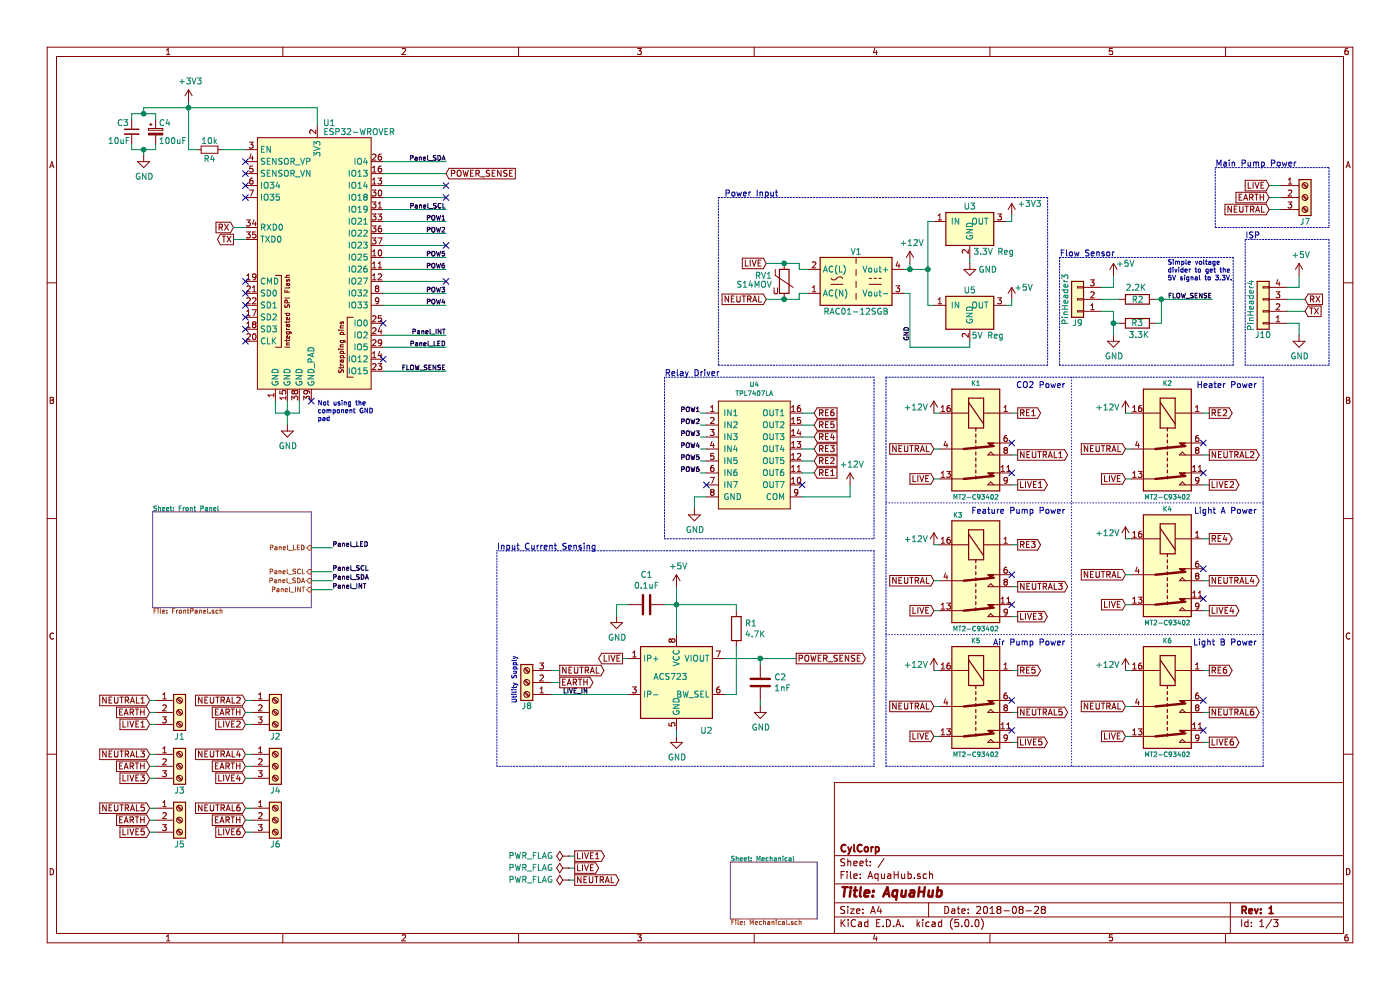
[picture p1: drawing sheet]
EESchema Schematic File Version 4
LIBS:AquaHub-cache
EELAYER 26 0
EELAYER END
$Descr A4 11693 8268
encoding utf-8
Sheet 1 3
Title "AquaHub"
Date "2018-08-28"
Rev "1"
Comp "CylCorp"
Comment1 ""
Comment2 ""
Comment3 ""
Comment4 ""
$EndDescr
$Comp
L power:GND #PWR0101
U 1 1
P 2400 3550
F 0 "#PWR0101" H 2400 3300 50  0001 C CNN
F 1 "GND" H 2405 3377 50  0000 C CNN
F 2 "" H 2400 3550 50  0001 C CNN
F 3 "" H 2400 3550 50  0001 C CNN
	1    2400 3550
	1    0    0    -1  
$EndComp
Wire Wire Line
	1575 900  1575 850 
$Comp
L power:+3V3 #PWR0102
U 1 1
P 1575 850
F 0 "#PWR0102" H 1575 700 50  0001 C CNN
F 1 "+3V3" H 1590 1023 50  0000 C CNN
F 2 "" H 1575 850 50  0001 C CNN
F 3 "" H 1575 850 50  0001 C CNN
	1    1575 850 
	1    0    0    -1  
$EndComp
$Comp
L Connector:Screw_Terminal_01x03 J8
U 1 1
P 4400 5700
F 0 "J8" H 4400 5900 50  0000 C CNN
F 1 "Screw_Terminal" H 4480 5651 50  0001 L CNN
F 2 "AquaFootprints:weidmuller_pm-5.08-3-way" H 4400 5700 50  0001 C CNN
F 3 "~" H 4400 5700 50  0001 C CNN
	1    4400 5700
	-1   0    0    1   
$EndComp
Wire Wire Line
	5200 5500 5250 5500
$Comp
L power:GND #PWR03
U 1 1
P 5650 6150
F 0 "#PWR03" H 5650 5900 50  0001 C CNN
F 1 "GND" H 5655 5977 50  0000 C CNN
F 2 "" H 5650 6150 50  0001 C CNN
F 3 "" H 5650 6150 50  0001 C CNN
	1    5650 6150
	1    0    0    -1  
$EndComp
$Comp
L power:+5V #PWR02
U 1 1
P 5650 4900
F 0 "#PWR02" H 5650 4750 50  0001 C CNN
F 1 "+5V" H 5665 5073 50  0000 C CNN
F 2 "" H 5650 4900 50  0001 C CNN
F 3 "" H 5650 4900 50  0001 C CNN
	1    5650 4900
	1    0    0    -1  
$EndComp
Text GLabel 6650 5500 2    50   Output ~ 0
POWER_SENSE
Wire Wire Line
	6650 5500 6350 5500
Wire Wire Line
	6150 5800 6050 5800
$Comp
L Sensor_Current:ACS723xLCTR-05AB U2
U 1 1
P 5650 5700
F 0 "U2" H 5900 5300 50  0000 C CNN
F 1 "ACS723" H 5600 5750 50  0000 C CNN
F 2 "Package_SO:SOIC-8_3.9x4.9mm_P1.27mm" H 5750 5350 50  0001 L CIN
F 3 "http://www.allegromicro.com/~/media/Files/Datasheets/ACS723-Datasheet.ashx?la=en" H 5650 5700 50  0001 C CNN
	1    5650 5700
	1    0    0    -1  
$EndComp
Wire Wire Line
	5650 6100 5650 6150
$Comp
L Device:C C2
U 1 1
P 6350 5700
F 0 "C2" H 6465 5746 50  0000 L CNN
F 1 "1nF" H 6465 5655 50  0000 L CNN
F 2 "Capacitor_SMD:C_0805_2012Metric_Pad1.15x1.40mm_HandSolder" H 6388 5550 50  0001 C CNN
F 3 "~" H 6350 5700 50  0001 C CNN
	1    6350 5700
	1    0    0    -1  
$EndComp
Wire Wire Line
	6350 5850 6350 5900
$Comp
L power:GND #PWR04
U 1 1
P 6350 5900
F 0 "#PWR04" H 6350 5650 50  0001 C CNN
F 1 "GND" H 6355 5727 50  0000 C CNN
F 2 "" H 6350 5900 50  0001 C CNN
F 3 "" H 6350 5900 50  0001 C CNN
	1    6350 5900
	1    0    0    -1  
$EndComp
Wire Wire Line
	6350 5550 6350 5500
Connection ~ 6350 5500
Wire Wire Line
	6350 5500 6050 5500
$Comp
L Device:C C1
U 1 1
P 5400 5050
F 0 "C1" V 5148 5050 50  0000 C CNN
F 1 "0.1uF" V 5239 5050 50  0000 C CNN
F 2 "Capacitor_SMD:C_0805_2012Metric_Pad1.15x1.40mm_HandSolder" H 5438 4900 50  0001 C CNN
F 3 "~" H 5400 5050 50  0001 C CNN
	1    5400 5050
	0    1    1    0   
$EndComp
$Comp
L power:GND #PWR01
U 1 1
P 5150 5150
F 0 "#PWR01" H 5150 4900 50  0001 C CNN
F 1 "GND" H 5155 4977 50  0000 C CNN
F 2 "" H 5150 5150 50  0001 C CNN
F 3 "" H 5150 5150 50  0001 C CNN
	1    5150 5150
	1    0    0    -1  
$EndComp
Connection ~ 5650 5050
Wire Wire Line
	5650 5050 5650 4900
$Comp
L Device:R R1
U 1 1
P 6150 5250
F 0 "R1" H 6220 5296 50  0000 L CNN
F 1 "4.7K" H 6220 5205 50  0000 L CNN
F 2 "Resistor_SMD:R_0805_2012Metric_Pad1.15x1.40mm_HandSolder" V 6080 5250 50  0001 C CNN
F 3 "~" H 6150 5250 50  0001 C CNN
	1    6150 5250
	1    0    0    -1  
$EndComp
Wire Wire Line
	6150 5800 6150 5400
Wire Wire Line
	6150 5100 6150 5050
Wire Wire Line
	6150 5050 5650 5050
Text GLabel 5200 5500 0    50   Output ~ 0
LIVE
Text Notes 10500 3250 2    50   ~ 0
Heater Power
Text Notes 10500 4300 2    50   ~ 0
Light A Power
Text Notes 10500 5400 2    50   ~ 0
Light B Power
Text Notes 8900 5400 2    50   ~ 0
Air Pump Power
Wire Notes Line style dotted
	8950 3150 8950 6400
Wire Notes Line
	10550 3150 10550 6400
$Comp
L Connector:Screw_Terminal_01x03 J2
U 1 1
P 2300 5950
F 0 "J2" H 2300 5750 50  0000 C CNN
F 1 "Screw_Terminal" H 2100 5750 50  0001 L CNN
F 2 "AquaFootprints:weidmuller_pm-5.08-3-way" H 2300 5950 50  0001 C CNN
F 3 "~" H 2300 5950 50  0001 C CNN
	1    2300 5950
	1    0    0    -1  
$EndComp
Text Notes 8900 3250 2    50   ~ 0
CO2 Power
Text Notes 8900 4300 2    50   ~ 0
Feature Pump Power
Wire Notes Line style dotted
	7400 5300 10550 5300
Wire Notes Line
	7400 3150 10550 3150
Wire Notes Line
	7400 3150 7400 6400
Text GLabel 7800 4000 0    50   Input ~ 0
LIVE
Wire Wire Line
	5550 5050 5650 5050
Wire Wire Line
	5650 5050 5650 5300
Wire Wire Line
	5250 5050 5150 5050
Wire Wire Line
	5150 5050 5150 5150
Wire Notes Line
	4150 4600 7300 4600
Wire Notes Line
	7300 4600 7300 6400
Wire Notes Line
	4150 6400 4150 4600
Text Notes 4150 4600 0    50   ~ 0
Input Current Sensing
Text GLabel 4675 5700 2    50   Output ~ 0
EARTH
Text GLabel 4675 5600 2    50   Output ~ 0
NEUTRAL
$Comp
L Connector_Generic:Conn_01x04 J10
U 1 1
P 10550 2600
F 0 "J10" H 10550 2800 50  0000 C CNN
F 1 "PinHeader4" V 10650 2550 50  0000 C CNN
F 2 "Connector_PinHeader_2.54mm:PinHeader_1x04_P2.54mm_Vertical" H 10550 2600 50  0001 C CNN
F 3 "~" H 10550 2600 50  0001 C CNN
	1    10550 2600
	-1   0    0    1   
$EndComp
Wire Wire Line
	10750 2700 10850 2700
Wire Wire Line
	10850 2700 10850 2800
Wire Wire Line
	10750 2400 10850 2400
Wire Wire Line
	10850 2400 10850 2300
Wire Wire Line
	10750 2500 10900 2500
Wire Wire Line
	10750 2600 10900 2600
$Comp
L power:GND #PWR0109
U 1 1
P 10850 2800
F 0 "#PWR0109" H 10850 2550 50  0001 C CNN
F 1 "GND" H 10855 2627 50  0000 C CNN
F 2 "" H 10850 2800 50  0001 C CNN
F 3 "" H 10850 2800 50  0001 C CNN
	1    10850 2800
	1    0    0    -1  
$EndComp
$Comp
L power:+5V #PWR0110
U 1 1
P 10850 2300
F 0 "#PWR0110" H 10850 2150 50  0001 C CNN
F 1 "+5V" H 10865 2473 50  0000 C CNN
F 2 "" H 10850 2300 50  0001 C CNN
F 3 "" H 10850 2300 50  0001 C CNN
	1    10850 2300
	1    0    0    -1  
$EndComp
Text GLabel 10900 2600 2    50   Input ~ 0
TX
Text GLabel 10900 2500 2    50   Input ~ 0
RX
Text GLabel 1950 2000 0    50   Output ~ 0
TX
Text GLabel 1950 1900 0    50   Input ~ 0
RX
Wire Notes Line
	10400 2000 11100 2000
Wire Notes Line
	11100 2000 11100 3050
Wire Notes Line
	11100 3050 10400 3050
Wire Notes Line
	10400 3050 10400 2000
Text Notes 10400 2000 0    50   ~ 0
ISP
$Comp
L Connector_Generic:Conn_01x03 J9
U 1 1
P 9000 2500
F 0 "J9" H 9000 2700 50  0000 C CNN
F 1 "PinHeader3" V 9100 2500 50  0000 C CNN
F 2 "Connector_PinHeader_2.54mm:PinHeader_1x03_P2.54mm_Vertical" H 9000 2500 50  0001 C CNN
F 3 "~" H 9000 2500 50  0001 C CNN
	1    9000 2500
	-1   0    0    1   
$EndComp
Wire Wire Line
	9200 2400 9300 2400
Wire Wire Line
	9300 2400 9300 2300
Wire Wire Line
	9200 2600 9300 2600
Wire Wire Line
	9200 2500 9350 2500
$Comp
L power:+5V #PWR05
U 1 1
P 9300 2300
F 0 "#PWR05" H 9300 2150 50  0001 C CNN
F 1 "+5V" H 9400 2400 50  0000 C CNN
F 2 "" H 9300 2300 50  0001 C CNN
F 3 "" H 9300 2300 50  0001 C CNN
	1    9300 2300
	1    0    0    -1  
$EndComp
$Comp
L power:GND #PWR06
U 1 1
P 9300 2800
F 0 "#PWR06" H 9300 2550 50  0001 C CNN
F 1 "GND" H 9305 2627 50  0000 C CNN
F 2 "" H 9300 2800 50  0001 C CNN
F 3 "" H 9300 2800 50  0001 C CNN
	1    9300 2800
	1    0    0    -1  
$EndComp
Wire Notes Line
	8850 2150 10300 2150
Wire Notes Line
	10300 2150 10300 3050
Wire Notes Line
	10300 3050 8850 3050
Wire Notes Line
	8850 3050 8850 2150
Text Notes 8850 2150 0    50   ~ 0
Flow Sensor
$Comp
L Device:R R2
U 1 1
P 9500 2500
F 0 "R2" V 9500 2450 50  0000 L CNN
F 1 "2.2K" V 9400 2400 50  0000 L CNN
F 2 "Resistor_SMD:R_0805_2012Metric_Pad1.15x1.40mm_HandSolder" V 9430 2500 50  0001 C CNN
F 3 "~" H 9500 2500 50  0001 C CNN
	1    9500 2500
	0    1    1    0   
$EndComp
$Comp
L Device:R R3
U 1 1
P 9500 2700
F 0 "R3" V 9500 2650 50  0000 L CNN
F 1 "3.3K" V 9400 2600 50  0000 L CNN
F 2 "Resistor_SMD:R_0805_2012Metric_Pad1.15x1.40mm_HandSolder" V 9430 2700 50  0001 C CNN
F 3 "~" H 9500 2700 50  0001 C CNN
	1    9500 2700
	0    -1   -1   0   
$EndComp
Wire Wire Line
	9300 2600 9300 2700
Wire Wire Line
	9650 2500 9700 2500
Wire Wire Line
	9700 2500 9700 2700
Wire Wire Line
	9700 2700 9650 2700
Connection ~ 9700 2500
Wire Wire Line
	9700 2500 10125 2500
Wire Wire Line
	9350 2700 9300 2700
Connection ~ 9300 2700
Wire Wire Line
	9300 2700 9300 2800
$Comp
L Converter_ACDC:RAC01-05SGB V1
U 1 1
P 7150 2350
F 0 "V1" H 7150 2600 50  0000 C CNN
F 1 "RAC01-12SGB" H 7150 2100 50  0000 C CNN
F 2 "Converter_ACDC:Converter_ACDC_RECOM_RAC01-xxSGB_THT" H 7000 2350 50  0001 C CNN
F 3 "" H 7000 2350 50  0001 C CNN
	1    7150 2350
	1    0    0    -1  
$EndComp
$Comp
L power:+5V #PWR07
U 1 1
P 8450 2500
F 0 "#PWR07" H 8450 2350 50  0001 C CNN
F 1 "+5V" H 8550 2600 50  0000 C CNN
F 2 "" H 8450 2500 50  0001 C CNN
F 3 "" H 8450 2500 50  0001 C CNN
	1    8450 2500
	1    0    0    -1  
$EndComp
Wire Notes Line
	8750 1650 8750 3050
Wire Notes Line
	8750 3050 6000 3050
Wire Notes Line
	6000 3050 6000 1650
Wire Notes Line
	6000 1650 8750 1650
Text Notes 6050 1650 0    50   ~ 0
Power Input
$Comp
L power:+3V3 #PWR09
U 1 1
P 8450 1800
F 0 "#PWR09" H 8450 1650 50  0001 C CNN
F 1 "+3V3" H 8600 1900 50  0000 C CNN
F 2 "" H 8450 1800 50  0001 C CNN
F 3 "" H 8450 1800 50  0001 C CNN
	1    8450 1800
	1    0    0    -1  
$EndComp
Text GLabel 3725 1450 2    50   Input ~ 0
POWER_SENSE
$Comp
L Connector:Screw_Terminal_01x03 J7
U 1 1
P 10900 1650
F 0 "J7" H 10900 1450 50  0000 C CNN
F 1 "Screw_Terminal" H 10700 1450 50  0001 L CNN
F 2 "AquaFootprints:weidmuller_pm-5.08-3-way" H 10900 1650 50  0001 C CNN
F 3 "~" H 10900 1650 50  0001 C CNN
	1    10900 1650
	1    0    0    -1  
$EndComp
Wire Wire Line
	10600 1750 10700 1750
Wire Wire Line
	10700 1650 10600 1650
Wire Wire Line
	10700 1550 10600 1550
Text GLabel 10600 1550 0    50   Input ~ 0
LIVE
Text GLabel 10600 1650 0    50   Input ~ 0
EARTH
Text GLabel 10600 1750 0    50   Input ~ 0
NEUTRAL
Wire Notes Line
	10150 1400 11100 1400
Wire Notes Line
	11100 1400 11100 1900
Wire Notes Line
	11100 1900 10150 1900
Wire Notes Line
	10150 1900 10150 1400
Text Notes 10150 1400 0    50   ~ 0
Main Pump Power
Text Notes 9750 2350 0    39   ~ 0
Simple voltage\ndivider to get the\n5V signal to 3.3V.
Text Notes 4325 5875 1    39   ~ 0
Utility Supply
Text Notes 2650 3525 0    39   ~ 0
Not using the\ncomponent GND\npad
$Comp
L AquaParts:TPL7407LA U4
U 1 1
P 6300 3800
F 0 "U4" H 6300 4391 39  0000 C CNN
F 1 "TPL7407LA" H 6300 4316 39  0000 C CNN
F 2 "Package_SO:SOIC-16_3.9x9.9mm_P1.27mm" H 6150 4050 39  0001 C CNN
F 3 "" H 6150 4050 39  0001 C CNN
	1    6300 3800
	1    0    0    -1  
$EndComp
$Comp
L power:+12V #PWR012
U 1 1
P 7800 3450
F 0 "#PWR012" H 7800 3300 50  0001 C CNN
F 1 "+12V" H 7650 3500 50  0000 C CNN
F 2 "" H 7800 3450 50  0001 C CNN
F 3 "" H 7800 3450 50  0001 C CNN
	1    7800 3450
	1    0    0    -1  
$EndComp
Wire Wire Line
	5900 4150 5800 4150
Wire Wire Line
	5800 4150 5800 4250
$Comp
L power:GND #PWR010
U 1 1
P 5800 4250
F 0 "#PWR010" H 5800 4000 50  0001 C CNN
F 1 "GND" H 5805 4077 50  0000 C CNN
F 2 "" H 5800 4250 50  0001 C CNN
F 3 "" H 5800 4250 50  0001 C CNN
	1    5800 4250
	1    0    0    -1  
$EndComp
Wire Wire Line
	5850 3450 5900 3450
Wire Wire Line
	5850 3550 5900 3550
Wire Wire Line
	5850 3650 5900 3650
Wire Wire Line
	5850 3750 5900 3750
Wire Wire Line
	5850 3850 5900 3850
Wire Wire Line
	5850 3950 5900 3950
Text GLabel 6800 3950 2    50   Input ~ 0
RE1
Text GLabel 6800 3850 2    50   Input ~ 0
RE2
Text GLabel 6800 3750 2    50   Input ~ 0
RE3
Text GLabel 6800 3650 2    50   Input ~ 0
RE4
Text GLabel 6800 3550 2    50   Input ~ 0
RE5
Text GLabel 6800 3450 2    50   Input ~ 0
RE6
Wire Wire Line
	6700 3450 6800 3450
Wire Wire Line
	6800 3550 6700 3550
Wire Wire Line
	6700 3650 6800 3650
Wire Wire Line
	6800 3750 6700 3750
Wire Wire Line
	6700 3850 6800 3850
Wire Wire Line
	6800 3950 6700 3950
Text GLabel 8500 3450 2    50   Output ~ 0
RE1
Wire Wire Line
	7850 4000 7800 4000
NoConn ~ 6700 4050
NoConn ~ 5900 4050
Wire Wire Line
	6700 4150 7100 4150
Wire Wire Line
	7100 4150 7100 4050
$Comp
L power:+12V #PWR011
U 1 1
P 7100 4050
F 0 "#PWR011" H 7100 3900 50  0001 C CNN
F 1 "+12V" H 7115 4223 50  0000 C CNN
F 2 "" H 7100 4050 50  0001 C CNN
F 3 "" H 7100 4050 50  0001 C CNN
	1    7100 4050
	1    0    0    -1  
$EndComp
Wire Notes Line
	5550 3150 5550 4500
Wire Notes Line
	5550 4500 7300 4500
Wire Notes Line
	7300 4500 7300 3150
Wire Notes Line
	7300 3150 5550 3150
Text Notes 5550 3150 0    50   ~ 0
Relay Driver
$Comp
L power:+12V #PWR0103
U 1 1
P 7600 2200
F 0 "#PWR0103" H 7600 2050 50  0001 C CNN
F 1 "+12V" H 7615 2373 50  0000 C CNN
F 2 "" H 7600 2200 50  0001 C CNN
F 3 "" H 7600 2200 50  0001 C CNN
	1    7600 2200
	1    0    0    -1  
$EndComp
$Comp
L AquaParts:5V-Reg U5
U 1 1
P 8100 2650
F 0 "U5" H 8100 2850 50  0000 C BNN
F 1 "5V Reg" H 8250 2500 50  0000 C CNN
F 2 "Converter_DCDC:Converter_DCDC_RECOM_R-78E-0.5_THT" H 8150 2400 50  0001 L CIN
F 3 "https://www.recom-power.com/pdf/Innoline/R-78Exx-0.5.pdf" H 8100 2650 50  0001 C CNN
	1    8100 2650
	1    0    0    -1  
$EndComp
Wire Wire Line
	7750 2550 7800 2550
Wire Wire Line
	7750 2250 7750 2550
Wire Wire Line
	7600 2250 7750 2250
Wire Wire Line
	8100 2200 8100 2150
$Comp
L power:GND #PWR0105
U 1 1
P 8100 2200
F 0 "#PWR0105" H 8100 1950 50  0001 C CNN
F 1 "GND" H 8250 2150 50  0000 C CNN
F 2 "" H 8100 2200 50  0001 C CNN
F 3 "" H 8100 2200 50  0001 C CNN
	1    8100 2200
	1    0    0    -1  
$EndComp
Wire Wire Line
	8100 2900 8100 2850
Wire Wire Line
	8400 2550 8450 2550
Wire Wire Line
	8450 2550 8450 2500
Wire Wire Line
	8450 1800 8450 1850
Wire Wire Line
	8450 1850 8400 1850
$Comp
L AquaParts:3.3V-Reg U3
U 1 1
P 8100 1950
F 0 "U3" H 8100 2150 50  0000 C BNN
F 1 "3.3V Reg" H 8300 1800 50  0000 C CNN
F 2 "Package_TO_SOT_SMD:SOT-223-3_TabPin2" H 8100 2150 50  0001 C CNN
F 3 "http://www.diodes.com/datasheets/AP1117.pdf" H 8200 1700 50  0001 C CNN
	1    8100 1950
	1    0    0    -1  
$EndComp
Wire Wire Line
	7750 2250 7750 1850
Wire Wire Line
	7750 1850 7800 1850
Connection ~ 7750 2250
Wire Notes Line
	7300 6400 4150 6400
Wire Notes Line
	7400 6400 10550 6400
Wire Wire Line
	7800 3450 7850 3450
Wire Wire Line
	7600 2200 7600 2250
Text GLabel 4800 7150 2    50   Output ~ 0
LIVE1
$Comp
L power:PWR_FLAG #FLG0101
U 1 1
P 4750 7150
F 0 "#FLG0101" H 4750 7225 50  0001 C CNN
F 1 "PWR_FLAG" V 4750 7278 50  0000 L CNN
F 2 "" H 4750 7150 50  0001 C CNN
F 3 "~" H 4750 7150 50  0001 C CNN
	1    4750 7150
	0    -1   -1   0   
$EndComp
Wire Wire Line
	4800 7150 4750 7150
Text GLabel 4800 7350 2    50   Output ~ 0
NEUTRAL
$Comp
L power:PWR_FLAG #FLG0102
U 1 1
P 4750 7350
F 0 "#FLG0102" H 4750 7425 50  0001 C CNN
F 1 "PWR_FLAG" V 4750 7478 50  0000 L CNN
F 2 "" H 4750 7350 50  0001 C CNN
F 3 "~" H 4750 7350 50  0001 C CNN
	1    4750 7350
	0    -1   -1   0   
$EndComp
Wire Wire Line
	4750 7350 4800 7350
Text GLabel 6400 2200 0    50   Input ~ 0
LIVE
Text GLabel 6400 2500 0    50   Input ~ 0
NEUTRAL
$Comp
L AquaParts:MT2-C93402 K1
U 1 1
P 8150 3800
F 0 "K1" H 8150 4400 39  0000 C CNN
F 1 "MT2-C93402" H 8150 3450 39  0000 C CNN
F 2 "AquaFootprints:MT2-C93400" H 9350 3750 39  0001 C CNN
F 3 "" H 9350 3750 39  0001 C CNN
	1    8150 3800
	1    0    0    -1  
$EndComp
Wire Wire Line
	8450 4050 8500 4050
Wire Wire Line
	8450 3450 8500 3450
Wire Wire Line
	8500 3800 8450 3800
NoConn ~ 8450 3950
NoConn ~ 8450 3700
Text GLabel 7800 3750 0    50   Input ~ 0
NEUTRAL
Text GLabel 2050 5850 0    50   Input ~ 0
NEUTRAL2
Text GLabel 2050 5950 0    50   Input ~ 0
EARTH
Text GLabel 2050 6050 0    50   Input ~ 0
LIVE2
Wire Wire Line
	2100 5850 2050 5850
Wire Wire Line
	2100 5950 2050 5950
Wire Wire Line
	2050 6050 2100 6050
$Comp
L Connector:Screw_Terminal_01x03 J4
U 1 1
P 2300 6400
F 0 "J4" H 2300 6200 50  0000 C CNN
F 1 "Screw_Terminal" H 2100 6200 50  0001 L CNN
F 2 "AquaFootprints:weidmuller_pm-5.08-3-way" H 2300 6400 50  0001 C CNN
F 3 "~" H 2300 6400 50  0001 C CNN
	1    2300 6400
	1    0    0    -1  
$EndComp
Text GLabel 2050 6300 0    50   Input ~ 0
NEUTRAL4
Text GLabel 2050 6400 0    50   Input ~ 0
EARTH
Text GLabel 2050 6500 0    50   Input ~ 0
LIVE4
Wire Wire Line
	2100 6300 2050 6300
Wire Wire Line
	2100 6400 2050 6400
Wire Wire Line
	2050 6500 2100 6500
$Comp
L Connector:Screw_Terminal_01x03 J6
U 1 1
P 2300 6850
F 0 "J6" H 2300 6650 50  0000 C CNN
F 1 "Screw_Terminal" H 2100 6650 50  0001 L CNN
F 2 "AquaFootprints:weidmuller_pm-5.08-3-way" H 2300 6850 50  0001 C CNN
F 3 "~" H 2300 6850 50  0001 C CNN
	1    2300 6850
	1    0    0    -1  
$EndComp
Text GLabel 2050 6750 0    50   Input ~ 0
NEUTRAL6
Text GLabel 2050 6850 0    50   Input ~ 0
EARTH
Text GLabel 2050 6950 0    50   Input ~ 0
LIVE6
Wire Wire Line
	2100 6750 2050 6750
Wire Wire Line
	2100 6850 2050 6850
Wire Wire Line
	2050 6950 2100 6950
$Comp
L Connector:Screw_Terminal_01x03 J1
U 1 1
P 1500 5950
F 0 "J1" H 1500 5750 50  0000 C CNN
F 1 "Screw_Terminal" H 1300 5750 50  0001 L CNN
F 2 "AquaFootprints:weidmuller_pm-5.08-3-way" H 1500 5950 50  0001 C CNN
F 3 "~" H 1500 5950 50  0001 C CNN
	1    1500 5950
	1    0    0    -1  
$EndComp
Text GLabel 1250 5850 0    50   Input ~ 0
NEUTRAL1
Text GLabel 1250 5950 0    50   Input ~ 0
EARTH
Text GLabel 1250 6050 0    50   Input ~ 0
LIVE1
Wire Wire Line
	1300 5850 1250 5850
Wire Wire Line
	1300 5950 1250 5950
Wire Wire Line
	1250 6050 1300 6050
$Comp
L Connector:Screw_Terminal_01x03 J3
U 1 1
P 1500 6400
F 0 "J3" H 1500 6200 50  0000 C CNN
F 1 "Screw_Terminal" H 1300 6200 50  0001 L CNN
F 2 "AquaFootprints:weidmuller_pm-5.08-3-way" H 1500 6400 50  0001 C CNN
F 3 "~" H 1500 6400 50  0001 C CNN
	1    1500 6400
	1    0    0    -1  
$EndComp
Text GLabel 1250 6300 0    50   Input ~ 0
NEUTRAL3
Text GLabel 1250 6400 0    50   Input ~ 0
EARTH
Text GLabel 1250 6500 0    50   Input ~ 0
LIVE3
Wire Wire Line
	1300 6300 1250 6300
Wire Wire Line
	1300 6400 1250 6400
Wire Wire Line
	1250 6500 1300 6500
$Comp
L Connector:Screw_Terminal_01x03 J5
U 1 1
P 1500 6850
F 0 "J5" H 1500 6650 50  0000 C CNN
F 1 "Screw_Terminal" H 1300 6650 50  0001 L CNN
F 2 "AquaFootprints:weidmuller_pm-5.08-3-way" H 1500 6850 50  0001 C CNN
F 3 "~" H 1500 6850 50  0001 C CNN
	1    1500 6850
	1    0    0    -1  
$EndComp
Text GLabel 1250 6750 0    50   Input ~ 0
NEUTRAL5
Text GLabel 1250 6850 0    50   Input ~ 0
EARTH
Text GLabel 1250 6950 0    50   Input ~ 0
LIVE5
Wire Wire Line
	1300 6750 1250 6750
Wire Wire Line
	1300 6850 1250 6850
Wire Wire Line
	1250 6950 1300 6950
Text GLabel 8500 3800 2    50   Output ~ 0
NEUTRAL1
Text GLabel 8500 4050 2    50   Output ~ 0
LIVE1
Wire Wire Line
	7850 3750 7800 3750
Wire Notes Line style dotted
	7400 4200 10550 4200
Text GLabel 9400 4000 0    50   Input ~ 0
LIVE
$Comp
L power:+12V #PWR014
U 1 1
P 9400 3450
F 0 "#PWR014" H 9400 3300 50  0001 C CNN
F 1 "+12V" H 9250 3500 50  0000 C CNN
F 2 "" H 9400 3450 50  0001 C CNN
F 3 "" H 9400 3450 50  0001 C CNN
	1    9400 3450
	1    0    0    -1  
$EndComp
Text GLabel 10100 3450 2    50   Output ~ 0
RE2
Wire Wire Line
	9450 4000 9400 4000
Wire Wire Line
	9400 3450 9450 3450
$Comp
L AquaParts:MT2-C93402 K2
U 1 1
P 9750 3800
F 0 "K2" H 9750 4400 39  0000 C CNN
F 1 "MT2-C93402" H 9750 3450 39  0000 C CNN
F 2 "AquaFootprints:MT2-C93400" H 10950 3750 39  0001 C CNN
F 3 "" H 10950 3750 39  0001 C CNN
	1    9750 3800
	1    0    0    -1  
$EndComp
Wire Wire Line
	10050 4050 10100 4050
Wire Wire Line
	10050 3450 10100 3450
Wire Wire Line
	10100 3800 10050 3800
NoConn ~ 10050 3950
NoConn ~ 10050 3700
Text GLabel 9400 3750 0    50   Input ~ 0
NEUTRAL
Text GLabel 10100 3800 2    50   Output ~ 0
NEUTRAL2
Text GLabel 10100 4050 2    50   Output ~ 0
LIVE2
Wire Wire Line
	9450 3750 9400 3750
Text GLabel 7800 5100 0    50   Input ~ 0
LIVE
$Comp
L power:+12V #PWR08
U 1 1
P 7800 4550
F 0 "#PWR08" H 7800 4400 50  0001 C CNN
F 1 "+12V" H 7650 4600 50  0000 C CNN
F 2 "" H 7800 4550 50  0001 C CNN
F 3 "" H 7800 4550 50  0001 C CNN
	1    7800 4550
	1    0    0    -1  
$EndComp
Text GLabel 8500 4550 2    50   Output ~ 0
RE3
Wire Wire Line
	7850 5100 7800 5100
Wire Wire Line
	7800 4550 7850 4550
$Comp
L AquaParts:MT2-C93402 K3
U 1 1
P 8150 4900
F 0 "K3" H 8000 5500 39  0000 C CNN
F 1 "MT2-C93402" H 8150 4550 39  0000 C CNN
F 2 "AquaFootprints:MT2-C93400" H 9350 4850 39  0001 C CNN
F 3 "" H 9350 4850 39  0001 C CNN
	1    8150 4900
	1    0    0    -1  
$EndComp
Wire Wire Line
	8450 5150 8500 5150
Wire Wire Line
	8450 4550 8500 4550
Wire Wire Line
	8500 4900 8450 4900
NoConn ~ 8450 5050
NoConn ~ 8450 4800
Text GLabel 7800 4850 0    50   Input ~ 0
NEUTRAL
Text GLabel 8500 4900 2    50   Output ~ 0
NEUTRAL3
Text GLabel 8500 5150 2    50   Output ~ 0
LIVE3
Wire Wire Line
	7850 4850 7800 4850
Text GLabel 9400 5050 0    50   Input ~ 0
LIVE
$Comp
L power:+12V #PWR015
U 1 1
P 9400 4500
F 0 "#PWR015" H 9400 4350 50  0001 C CNN
F 1 "+12V" H 9250 4550 50  0000 C CNN
F 2 "" H 9400 4500 50  0001 C CNN
F 3 "" H 9400 4500 50  0001 C CNN
	1    9400 4500
	1    0    0    -1  
$EndComp
Text GLabel 10100 4500 2    50   Output ~ 0
RE4
Wire Wire Line
	9450 5050 9400 5050
Wire Wire Line
	9400 4500 9450 4500
$Comp
L AquaParts:MT2-C93402 K4
U 1 1
P 9750 4850
F 0 "K4" H 9750 5450 39  0000 C CNN
F 1 "MT2-C93402" H 9750 4500 39  0000 C CNN
F 2 "AquaFootprints:MT2-C93400" H 10950 4800 39  0001 C CNN
F 3 "" H 10950 4800 39  0001 C CNN
	1    9750 4850
	1    0    0    -1  
$EndComp
Wire Wire Line
	10050 5100 10100 5100
Wire Wire Line
	10050 4500 10100 4500
Wire Wire Line
	10100 4850 10050 4850
NoConn ~ 10050 5000
NoConn ~ 10050 4750
Text GLabel 9400 4800 0    50   Input ~ 0
NEUTRAL
Text GLabel 10100 4850 2    50   Output ~ 0
NEUTRAL4
Text GLabel 10100 5100 2    50   Output ~ 0
LIVE4
Wire Wire Line
	9450 4800 9400 4800
Text GLabel 7800 6150 0    50   Input ~ 0
LIVE
$Comp
L power:+12V #PWR013
U 1 1
P 7800 5600
F 0 "#PWR013" H 7800 5450 50  0001 C CNN
F 1 "+12V" H 7650 5650 50  0000 C CNN
F 2 "" H 7800 5600 50  0001 C CNN
F 3 "" H 7800 5600 50  0001 C CNN
	1    7800 5600
	1    0    0    -1  
$EndComp
Text GLabel 8500 5600 2    50   Output ~ 0
RE5
Wire Wire Line
	7850 6150 7800 6150
Wire Wire Line
	7800 5600 7850 5600
$Comp
L AquaParts:MT2-C93402 K5
U 1 1
P 8150 5950
F 0 "K5" H 8150 6550 39  0000 C CNN
F 1 "MT2-C93402" H 8150 5600 39  0000 C CNN
F 2 "AquaFootprints:MT2-C93400" H 9350 5900 39  0001 C CNN
F 3 "" H 9350 5900 39  0001 C CNN
	1    8150 5950
	1    0    0    -1  
$EndComp
Wire Wire Line
	8450 6200 8500 6200
Wire Wire Line
	8450 5600 8500 5600
Wire Wire Line
	8500 5950 8450 5950
NoConn ~ 8450 6100
NoConn ~ 8450 5850
Text GLabel 7800 5900 0    50   Input ~ 0
NEUTRAL
Text GLabel 8500 5950 2    50   Output ~ 0
NEUTRAL5
Text GLabel 8500 6200 2    50   Output ~ 0
LIVE5
Wire Wire Line
	7850 5900 7800 5900
Text GLabel 9400 6150 0    50   Input ~ 0
LIVE
$Comp
L power:+12V #PWR016
U 1 1
P 9400 5600
F 0 "#PWR016" H 9400 5450 50  0001 C CNN
F 1 "+12V" H 9250 5650 50  0000 C CNN
F 2 "" H 9400 5600 50  0001 C CNN
F 3 "" H 9400 5600 50  0001 C CNN
	1    9400 5600
	1    0    0    -1  
$EndComp
Text GLabel 10100 5600 2    50   Output ~ 0
RE6
Wire Wire Line
	9450 6150 9400 6150
Wire Wire Line
	9400 5600 9450 5600
$Comp
L AquaParts:MT2-C93402 K6
U 1 1
P 9750 5950
F 0 "K6" H 9750 6550 39  0000 C CNN
F 1 "MT2-C93402" H 9750 5600 39  0000 C CNN
F 2 "AquaFootprints:MT2-C93400" H 10950 5900 39  0001 C CNN
F 3 "" H 10950 5900 39  0001 C CNN
	1    9750 5950
	1    0    0    -1  
$EndComp
Wire Wire Line
	10050 6200 10100 6200
Wire Wire Line
	10050 5600 10100 5600
Wire Wire Line
	10100 5950 10050 5950
NoConn ~ 10050 6100
NoConn ~ 10050 5850
Text GLabel 9400 5900 0    50   Input ~ 0
NEUTRAL
Text GLabel 10100 5950 2    50   Output ~ 0
NEUTRAL6
Text GLabel 10100 6200 2    50   Output ~ 0
LIVE6
Wire Wire Line
	9450 5900 9400 5900
Text GLabel 4800 7250 2    50   Output ~ 0
LIVE
$Comp
L power:PWR_FLAG #FLG0104
U 1 1
P 4750 7250
F 0 "#FLG0104" H 4750 7325 50  0001 C CNN
F 1 "PWR_FLAG" V 4750 7378 50  0000 L CNN
F 2 "" H 4750 7250 50  0001 C CNN
F 3 "~" H 4750 7250 50  0001 C CNN
	1    4750 7250
	0    -1   -1   0   
$EndComp
Wire Wire Line
	4800 7250 4750 7250
$Comp
L Device:C_Small C3
U 1 1
P 1100 1100
F 0 "C3" H 975 1175 50  0000 L CNN
F 1 "10uF" H 900 1025 50  0000 L CNN
F 2 "Capacitor_SMD:C_0805_2012Metric_Pad1.15x1.40mm_HandSolder" H 1138 950 50  0001 C CNN
F 3 "~" H 1100 1100 50  0001 C CNN
	1    1100 1100
	1    0    0    -1  
$EndComp
$Comp
L Device:CP_Small C4
U 1 1
P 1300 1100
F 0 "C4" H 1325 1175 50  0000 L CNN
F 1 "100uF" H 1325 1025 50  0000 L CNN
F 2 "Capacitor_Tantalum_SMD:CP_EIA-3528-21_Kemet-B_Pad1.50x2.35mm_HandSolder" H 1338 950 50  0001 C CNN
F 3 "~" H 1300 1100 50  0001 C CNN
	1    1300 1100
	1    0    0    -1  
$EndComp
Wire Wire Line
	1100 1200 1100 1250
Wire Wire Line
	1100 1250 1200 1250
Wire Wire Line
	1300 1250 1300 1200
Wire Wire Line
	1200 1250 1200 1300
Connection ~ 1200 1250
Wire Wire Line
	1200 1250 1300 1250
Wire Wire Line
	1100 1000 1100 950 
Wire Wire Line
	1100 950  1200 950 
Wire Wire Line
	1300 950  1300 1000
Wire Wire Line
	1200 950  1200 900 
Connection ~ 1200 950 
Wire Wire Line
	1200 950  1300 950 
$Comp
L power:GND #PWR017
U 1 1
P 1200 1300
F 0 "#PWR017" H 1200 1050 50  0001 C CNN
F 1 "GND" H 1205 1127 50  0000 C CNN
F 2 "" H 1200 1300 50  0001 C CNN
F 3 "" H 1200 1300 50  0001 C CNN
	1    1200 1300
	1    0    0    -1  
$EndComp
$Comp
L Device:R_Small R4
U 1 1
P 1750 1250
F 0 "R4" V 1825 1250 50  0000 C CNN
F 1 "10k" V 1675 1250 50  0000 C CNN
F 2 "Resistor_SMD:R_0805_2012Metric_Pad1.15x1.40mm_HandSolder" H 1750 1250 50  0001 C CNN
F 3 "~" H 1750 1250 50  0001 C CNN
	1    1750 1250
	0    1    1    0   
$EndComp
Connection ~ 1575 900 
Wire Wire Line
	1650 1250 1575 1250
Wire Wire Line
	1200 900  1575 900 
Wire Wire Line
	1575 900  1575 1250
Wire Wire Line
	4600 5800 5250 5800
Text Label 4700 5800 0    39   ~ 0
LIVE_IN
$Comp
L Device:Varistor RV1
U 1 1
P 6550 2350
F 0 "RV1" H 6450 2400 50  0000 R CNN
F 1 "S14MOV" H 6450 2325 50  0000 R CNN
F 2 "Varistor:RV_Disc_D15.5mm_W4.8mm_P7.5mm" V 6480 2350 50  0001 C CNN
F 3 "~" H 6550 2350 50  0001 C CNN
	1    6550 2350
	1    0    0    -1  
$EndComp
Wire Wire Line
	6675 2250 6675 2200
Wire Wire Line
	6675 2200 6550 2200
Wire Wire Line
	6550 2200 6400 2200
Wire Wire Line
	6675 2450 6675 2500
Wire Wire Line
	6675 2500 6550 2500
Connection ~ 6550 2200
Connection ~ 6550 2500
Wire Wire Line
	6550 2500 6400 2500
$Sheet
S 1275 4275 1325 800 
U 5B8F2634
F0 "Front Panel" 39
F1 "FrontPanel.sch" 39
F2 "Panel_LED" I R 2600 4575 39 
F3 "Panel_SCL" I R 2600 4775 39 
F4 "Panel_SDA" I R 2600 4850 39 
F5 "Panel_INT" I R 2600 4925 39 
$EndSheet
$Sheet
S 6100 7200 725  475 
U 5B9D4F46
F0 "Mechanical" 39
F1 "Mechanical.sch" 39
$EndSheet
$Comp
L MCU_Espressif:ESP32-WROVER U1
U 1 1
P 2650 2200
F 0 "U1" H 2750 3375 50  0000 C CNN
F 1 "ESP32-WROVER" H 3000 3300 50  0000 C CNN
F 2 "Module:Espressif_ESP32_WROVER" H 2500 2750 50  0001 C CNN
F 3 "https://espressif.com/sites/default/files/documentation/esp32-wrover_datasheet_en.pdf" H 4250 1750 50  0001 C CNN
	1    2650 2200
	1    0    0    -1  
$EndComp
Wire Wire Line
	3200 2050 3725 2050
Wire Wire Line
	2650 1050 2650 900 
Wire Wire Line
	2050 1900 1950 1900
Wire Wire Line
	2050 2000 1950 2000
Wire Wire Line
	3200 2450 3725 2450
Wire Wire Line
	3200 2550 3725 2550
Wire Wire Line
	3725 2150 3200 2150
Wire Wire Line
	3725 2250 3200 2250
Wire Wire Line
	3725 2350 3200 2350
NoConn ~ 2600 3350
NoConn ~ 2050 1350
NoConn ~ 2050 1450
Wire Wire Line
	2300 3350 2300 3450
Wire Wire Line
	2300 3450 2400 3450
Wire Wire Line
	2500 3450 2500 3350
Wire Wire Line
	2400 3350 2400 3450
Connection ~ 2400 3450
Wire Wire Line
	2400 3450 2500 3450
Wire Wire Line
	2400 3450 2400 3550
Wire Wire Line
	2650 900  1575 900 
Wire Wire Line
	1850 1250 2050 1250
Wire Wire Line
	3725 1650 3200 1650
Wire Wire Line
	3200 1850 3725 1850
Wire Wire Line
	3725 1950 3200 1950
NoConn ~ 2050 1550
NoConn ~ 2050 1650
NoConn ~ 2050 2350
NoConn ~ 2050 2450
NoConn ~ 2050 2550
NoConn ~ 2050 2650
NoConn ~ 2050 2750
NoConn ~ 2050 2850
NoConn ~ 3200 2700
NoConn ~ 3725 1550
NoConn ~ 3725 1650
NoConn ~ 3200 3000
NoConn ~ 3725 2050
NoConn ~ 3725 2350
Wire Wire Line
	6675 2250 6750 2250
Wire Wire Line
	6675 2450 6750 2450
Wire Wire Line
	7600 2450 7550 2450
Wire Wire Line
	7600 2250 7550 2250
Connection ~ 7600 2250
Wire Wire Line
	8100 2900 7600 2900
Wire Wire Line
	7600 2450 7600 2900
Text Label 7600 2725 3    39   ~ 0
GND
Wire Wire Line
	2600 4575 2775 4575
Wire Wire Line
	2600 4775 2775 4775
Wire Wire Line
	2600 4850 2775 4850
Wire Wire Line
	2600 4925 2775 4925
Text Label 2775 4775 0    39   ~ 0
Panel_SCL
Text Label 2775 4850 0    39   ~ 0
Panel_SDA
Text Label 2775 4925 0    39   ~ 0
Panel_INT
Text Label 2775 4575 0    39   ~ 0
Panel_LED
Text Label 3725 2900 2    39   ~ 0
Panel_LED
Text Label 3725 1750 2    39   ~ 0
Panel_SCL
Text Label 3725 1350 2    39   ~ 0
Panel_SDA
Text Label 3725 2800 2    39   ~ 0
Panel_INT
Wire Wire Line
	3200 1350 3725 1350
Wire Wire Line
	3200 1450 3725 1450
Wire Wire Line
	3200 1550 3725 1550
Text Label 5850 3450 2    39   ~ 0
POW1
Text Label 5850 3550 2    39   ~ 0
POW2
Text Label 5850 3650 2    39   ~ 0
POW3
Text Label 5850 3750 2    39   ~ 0
POW4
Text Label 5850 3850 2    39   ~ 0
POW5
Text Label 5850 3950 2    39   ~ 0
POW6
Text Label 3725 1850 2    39   ~ 0
POW1
Text Label 3725 1950 2    39   ~ 0
POW2
Text Label 3725 2150 2    39   ~ 0
POW5
Text Label 3725 2250 2    39   ~ 0
POW6
Text Label 3725 2450 2    39   ~ 0
POW3
Text Label 3725 2550 2    39   ~ 0
POW4
Text Label 10125 2500 2    39   ~ 0
FLOW_SENSE
Text Label 3725 3100 2    39   ~ 0
FLOW_SENSE
Wire Wire Line
	4675 5700 4600 5700
Wire Wire Line
	4600 5600 4675 5600
Wire Wire Line
	3725 1750 3200 1750
Wire Wire Line
	3200 3100 3725 3100
Wire Wire Line
	3200 2900 3725 2900
Wire Wire Line
	3200 2800 3725 2800
$EndSCHEMATC
